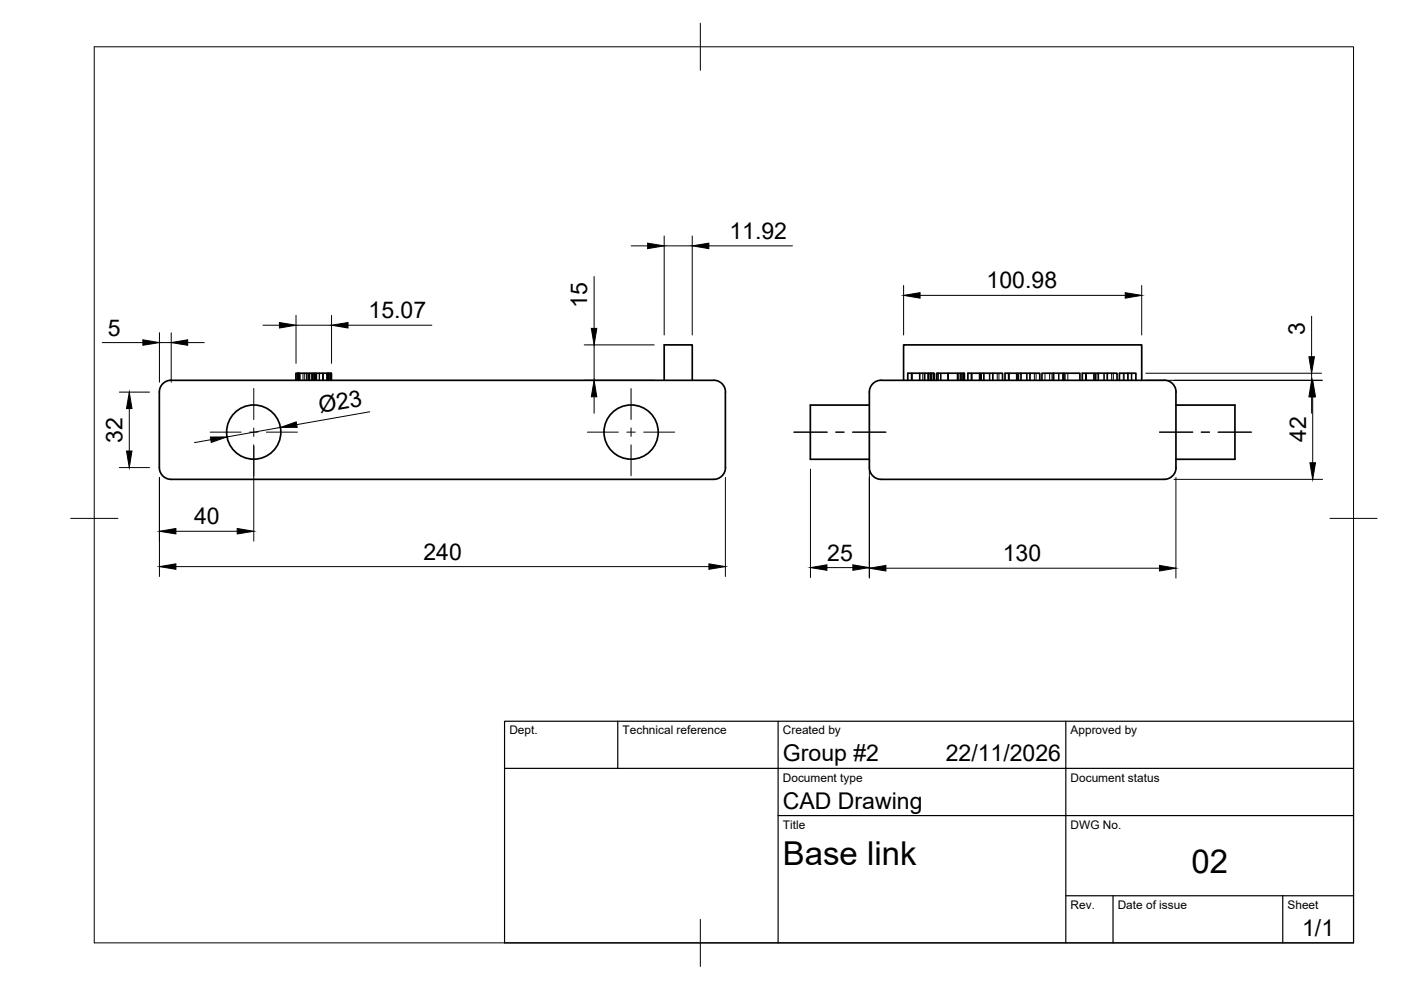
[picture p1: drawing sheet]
<svg xmlns="http://www.w3.org/2000/svg" width="297mm" height="210mm" viewBox="0 0 297 210" stroke-linecap="round" stroke-linejoin="round" font-family="sans-serif">
<!-- layer: Hidden -->
<g fill="none" stroke="#000" stroke-width=".21">
<path d="M62.8 79.1v1.5M63 79.1v1.5M63.2 79.1v1.5M63.3 79.1v1.5M63.4 79.1v1.5M63.4 79.1v1.5v-1.5M63.5 79.1v1.5M63.6 79.1v1.5M64.2 79.1v1.5M64.6 79.1v1.5M65 79.1v1.5M65.3 79.1v1.5"/>
<path d="M65.4 79.1v1.5M65.6 79.1v1.5M65.7 79.1v1.5M66 79.1v1.5M66.2 79.1v1.5M66.3 79.1v1.5M66.5 79.1v1.5M66.7 79.1v1.5M66.9 79.1v1.5M67 79.1v1.5M67.1 79.1v1.5M67.7 79.1v1.5"/>
<path d="M67.8 79.1v1.5M68.4 79.1v1.5M68.5 79.1v1.5M69.6 79.1v1.5M69.7 79.1v1.5M70.1 79.1v1.5M70.2 79.1v1.5M70.2 79.1v1.5v-1.5M193.2 79.1v1.5M193.3 79.1v1.5M193.4 79.1v1.5M194.9 79.1v1.5v-1.5"/>
<path d="M194.9 79.1v1.5M195 79.1v1.5M195.6 79.1v1.5M196.7 79.1v1.5M196.8 79.1v1.5M197.4 79.1v1.5M198 79.1v1.5M199.4 79.1v1.5M199.5 79.1v1.5M201 79.1v1.5M201 79.1v1.5v-1.5M201.1 79.1v1.5"/>
<path d="M202.9 79.1v1.5M203.1 79.1v1.5M203.2 79.1v1.5M203.6 79.1v1.5M203.8 79.1v1.5M204 79.1v1.5M204.2 79.1v1.5M204.3 79.1v1.5M204.4 79.1v1.5M205.9 79.1v1.5M206 79.1v1.5M206.1 79.1v1.5"/>
<path d="M207.6 79.1v1.5M207.7 79.1v1.5M207.9 79.1v1.5M208 79.1v1.5M208.1 79.1v1.5M209.8 79.1v1.5M209.9 79.1v1.5M211.4 79.1v1.5M211.8 79.1v1.5M213.8 79.1v1.5M213.9 79.1v1.5M214 79.1v1.5"/>
<path d="M215.5 79.1v1.5M215.6 79.1v1.5M215.8 79.1v1.5M215.9 79.1v1.5M216 79.1v1.5M217.7 79.1v1.5M217.8 79.1v1.5M219.3 79.1v1.5M219.7 79.1v1.5M221.6 79.1v1.5M222.5 79.1v1.5M223.1 79.1v1.5"/>
<path d="M223.3 79.1v1.5M224.4 79.1v1.5M224.5 79.1v1.5M225.3 79.1v1.5M225.6 79.1v1.5M225.8 79.1v1.5M226.4 79.1v1.5M230.1 79.1v1.5M230.2 79.1v1.5M230.4 79.1v1.5M231.9 79.1v1.5M232 79.1v1.5"/>
<path d="M232.1 79.1v1.5M232.3 79.1v1.5M232.4 79.1v1.5M234 79.1v1.5M234.1 79.1v1.5M235.7 79.1v1.5M236.1 79.1v1.5M238.2 79.1v1.5M238.3 79.1v1.5M239.9 79.1v1.5M240 79.1v1.5"/>
</g>
<!-- layer: Visible -->
<g fill="none" stroke="#000" stroke-width=".36">
<path d="M63.2 79.1h-.5v1.5M63.4 79.1h-.2v1.5M69.3 79.1h-5.9v1.5M69.8 79.1h-.5v1.5M70.2 79.1l.1 1.5M196 79.1h.9M197.4 79.1h.1M197.9 79.1h-.4v1.5M198.9 79.1h-.3v1.5M198.9 79.1h5.4M198.9 79.1v1.5M208.6 79.1h1.9"/>
<path d="M216.5 79.1h1.9M223.4 79.1h2.2M232.9 79.1h1.9M239.1 79.1h-1.8v1.5M36.3 80.6h115M36.3 80.6a2.51 2.51 0 0 0-2.5 2.5v16a2.51 2.51 0 0 0 2.5 2.5M69.8 80.6v-1.5h.4v1.5M140.8 80.6v-7.5h6v7.5M151.3 80.6a2.48 2.48 0 0 1 2.5 2.5v16a2.51 2.51 0 0 1-2.5 2.5M184.3 85.9h-12.5v11.5h12.5M184.9 81.6a2.4 2.4 0 0 1 1.9-1h60a2.48 2.48 0 0 1 2.5 2.5v16a2.51 2.51 0 0 1-2.5 2.5h-60a2.51 2.51 0 0 1-2.5-2.5v-16l.1-.6zM191.6 80.6v-7.5h50.5v7.5"/>
<path d="M192.5 80.6v-1.5h3.5v1.5M196.9 80.6v-1.5h.5v1.5M197.9 80.6v-1.5h.1v1.5M204.3 80.6v-1.5h.2v1.5M205.2 80.6v-1.5h3.4v1.5M210.5 80.6v-1.5h2.1v1.5M213.1 80.6v-1.5h3.4v1.5M218.4 80.6v-1.5h2.1v1.5M220.9 80.6v-1.5h2.5v1.5M225.6 80.6v-1.5h3.4v1.5M229.5 80.6v-1.5h3.4v1.5M234.8 80.6v-1.5h2v1.5"/>
<path d="M239.1 80.6v-1.5h1.7v1.5M249.3 85.9h12.5v11.5h-12.5M36.3 101.6h115"/>
<circle cx="53.8" cy="91.6" r="5.7"/>
<circle cx="133.8" cy="91.6" r="5.7"/>
</g>
<!-- layer: BORDER -->
<path d="M20 9.9h267v190h-267zM148.5 4.9v10M15 109.9h10M282 109.9h10M148.5 194.9v10" fill="none" stroke="#000" stroke-width=".21"/>
<!-- layer: TITLEBLOCK -->
<path d="M107 152.9h180v47h-180zM131 152.9v10M165 152.9v47M226 152.9v47M107 162.9h180M165 172.9h122M226 189.9h61M236 189.9v10M272 189.9v10" fill="none" stroke="#000" stroke-width=".25"/>
<!-- layer: Smart Centers -->
<g fill="none" stroke="#000" stroke-width=".21">
<path d="M44.6 91.6h6.5M52.9 91.6h1.8M53.8 82.4v6.6M53.8 90.7v1.8M53.8 94.3v6.6M56.5 91.6h6.6M124.5 91.6h6.6M132.9 91.6h1.8M133.8 82.4v6.6M133.8 90.7v1.8M133.8 94.3v6.6M136.5 91.6h6.5"/>
<path d="M168.3 91.6h7.1M177.2 91.6h1.8M180.8 91.6h7M245.8 91.6h7.1M254.7 91.6h1.8M258.3 91.6h7"/>
</g>
<!-- layer: FD_Dimensions -->
<g fill="none" stroke="#000" stroke-width=".21">
<path d="M126 58.6v11M133.8 52.1h3.5M140.8 50v21M140.8 52.1h6M146.8 50v21M150.3 52.1h17.7M21.7 72.6h8.6M33.8 70.5v10.5M33.8 72.6h2.5M36.3 70.5v10.5M39.8 72.6h3.5M55.8 69h3.4"/>
<path d="M62.8 66.9v10.1M62.8 69h7.5M70.3 66.9v10.1M73.8 69h17.8M123.9 73.1h14.8M126 73.1v7.5M191.6 60.5v10.5M195.1 62.6h43.5M242.1 60.5v10.5M242.9 79.1h37.3M278.1 67v8.6M278.1 79.1v1.5"/>
<path d="M25.3 83.1h6.4M25.3 99.1h6.4M27.4 86.6v9M44.7 93.2l-3.5 .6M53.8 94.6v20.1M59.5 90.6l-11.4 2M78.4 87.3l-15.5 2.7M123.9 80.6h14.8M126 84.1v3.5M171.8 99.5v22.9M184.3 99.5v23.1M242.9 80.6h37.5"/>
<path d="M278.1 84.1v3.5M278.3 84.1v14M33.8 101.2v21M37.3 112.6h13M153.8 101.2v21M248.9 101.6h31.5M249.3 101.2v21.4M37.3 120.1h113M175.3 120.3h5.5M187.8 120.5h58"/>
</g>
<g fill="#000" stroke="#000" stroke-width=".21">
<path d="M137.3 51.6l3.5 .5-3.5 .6zM146.8 52.1l3.5-.5v1.1zM30.3 72l3.5 .6-3.5 .6zM36.3 72.6l3.5-.6v1.2zM59.2 68.4l3.6 .6-3.6 .5zM70.3 69l3.5-.6v1.1zM125.4 69.6h1.1l-.5 3.5zM191.6 62.6l3.5-.5v1.1zM238.6 62.1l3.5 .5-3.5 .6zM277.5 75.6h1.2l-.6 3.5zM27.4 83.1l.6 3.5h-1.2zM26.8 95.6h1.2l-.6 3.5z"/>
<path d="M44.6 92.7l3.5-.1-3.3 1.2zM59.5 90.6l3.3-1.2 .2 1.2zM126 80.6l.5 3.5h-1.1zM278.1 80.6l.6 3.5h-1.2zM278.3 80.6l.6 3.5h-1.2zM277.7 98.1h1.2l-.6 3.5zM33.8 120.1l3.5-.6v1.2zM33.8 112.6l3.5-.6v1.2zM50.3 112l3.5 .6-3.5 .6zM150.3 119.5l3.5 .6-3.5 .6zM171.8 120.3l3.5-.5v1.1zM180.8 119.8l3.5 .5-3.5 .6z"/>
<path d="M184.3 120.5l3.5-.6v1.2zM245.8 119.9l3.5 .6-3.5 .6z"/>
</g>
<g font-size="7">
<text x="166" y="183.4">Base link</text>
<text x="252.6" y="185.2">02</text>
</g>
<g font-size="4.9">
<text x="154.6" y="50.7">11.92</text>
<text x="124.5" y="65.3" transform="rotate(-90 124.5 65.3)">15</text>
<text x="209.2" y="61.2">100.98</text>
<text x="22.9" y="71.2">5</text>
<text x="78.1" y="67.5">15.07</text>
<text x="276.6" y="70.9" transform="rotate(-90 276.6 70.9)">3</text>
<text x="67.9" y="87.6" transform="rotate(-10 67.9 87.6)">Ø23</text>
<text x="26" y="93.8" transform="rotate(-90 26 93.8)">32</text>
<text x="276.9" y="93.8" transform="rotate(-90 276.9 93.8)">42</text>
<text x="41.2" y="111.2">40</text>
<text x="89.8" y="118.7">240</text>
<text x="175.4" y="118.9">25</text>
<text x="212.6" y="119">130</text>
<text x="166" y="161.4">Group #2</text>
<text x="200.5" y="161.4">22/11/2026</text>
<text x="166" y="171.4">CAD Drawing</text>
<text x="276.1" y="198.6">1/1</text>
</g>
<g font-size="2.5">
<text x="108" y="155.7">Dept.</text>
<text x="132" y="155.7">Technical reference</text>
<text x="166" y="155.7">Created by</text>
<text x="227" y="155.7">Approved by</text>
<text x="166" y="165.7">Document type</text>
<text x="227" y="165.7">Document status</text>
<text x="166" y="175.7">Title</text>
<text x="227" y="175.7">DWG No.</text>
<text x="227" y="192.7">Rev.</text>
<text x="237" y="192.7">Date of issue</text>
<text x="273" y="192.7">Sheet</text>
</g>
</svg>
